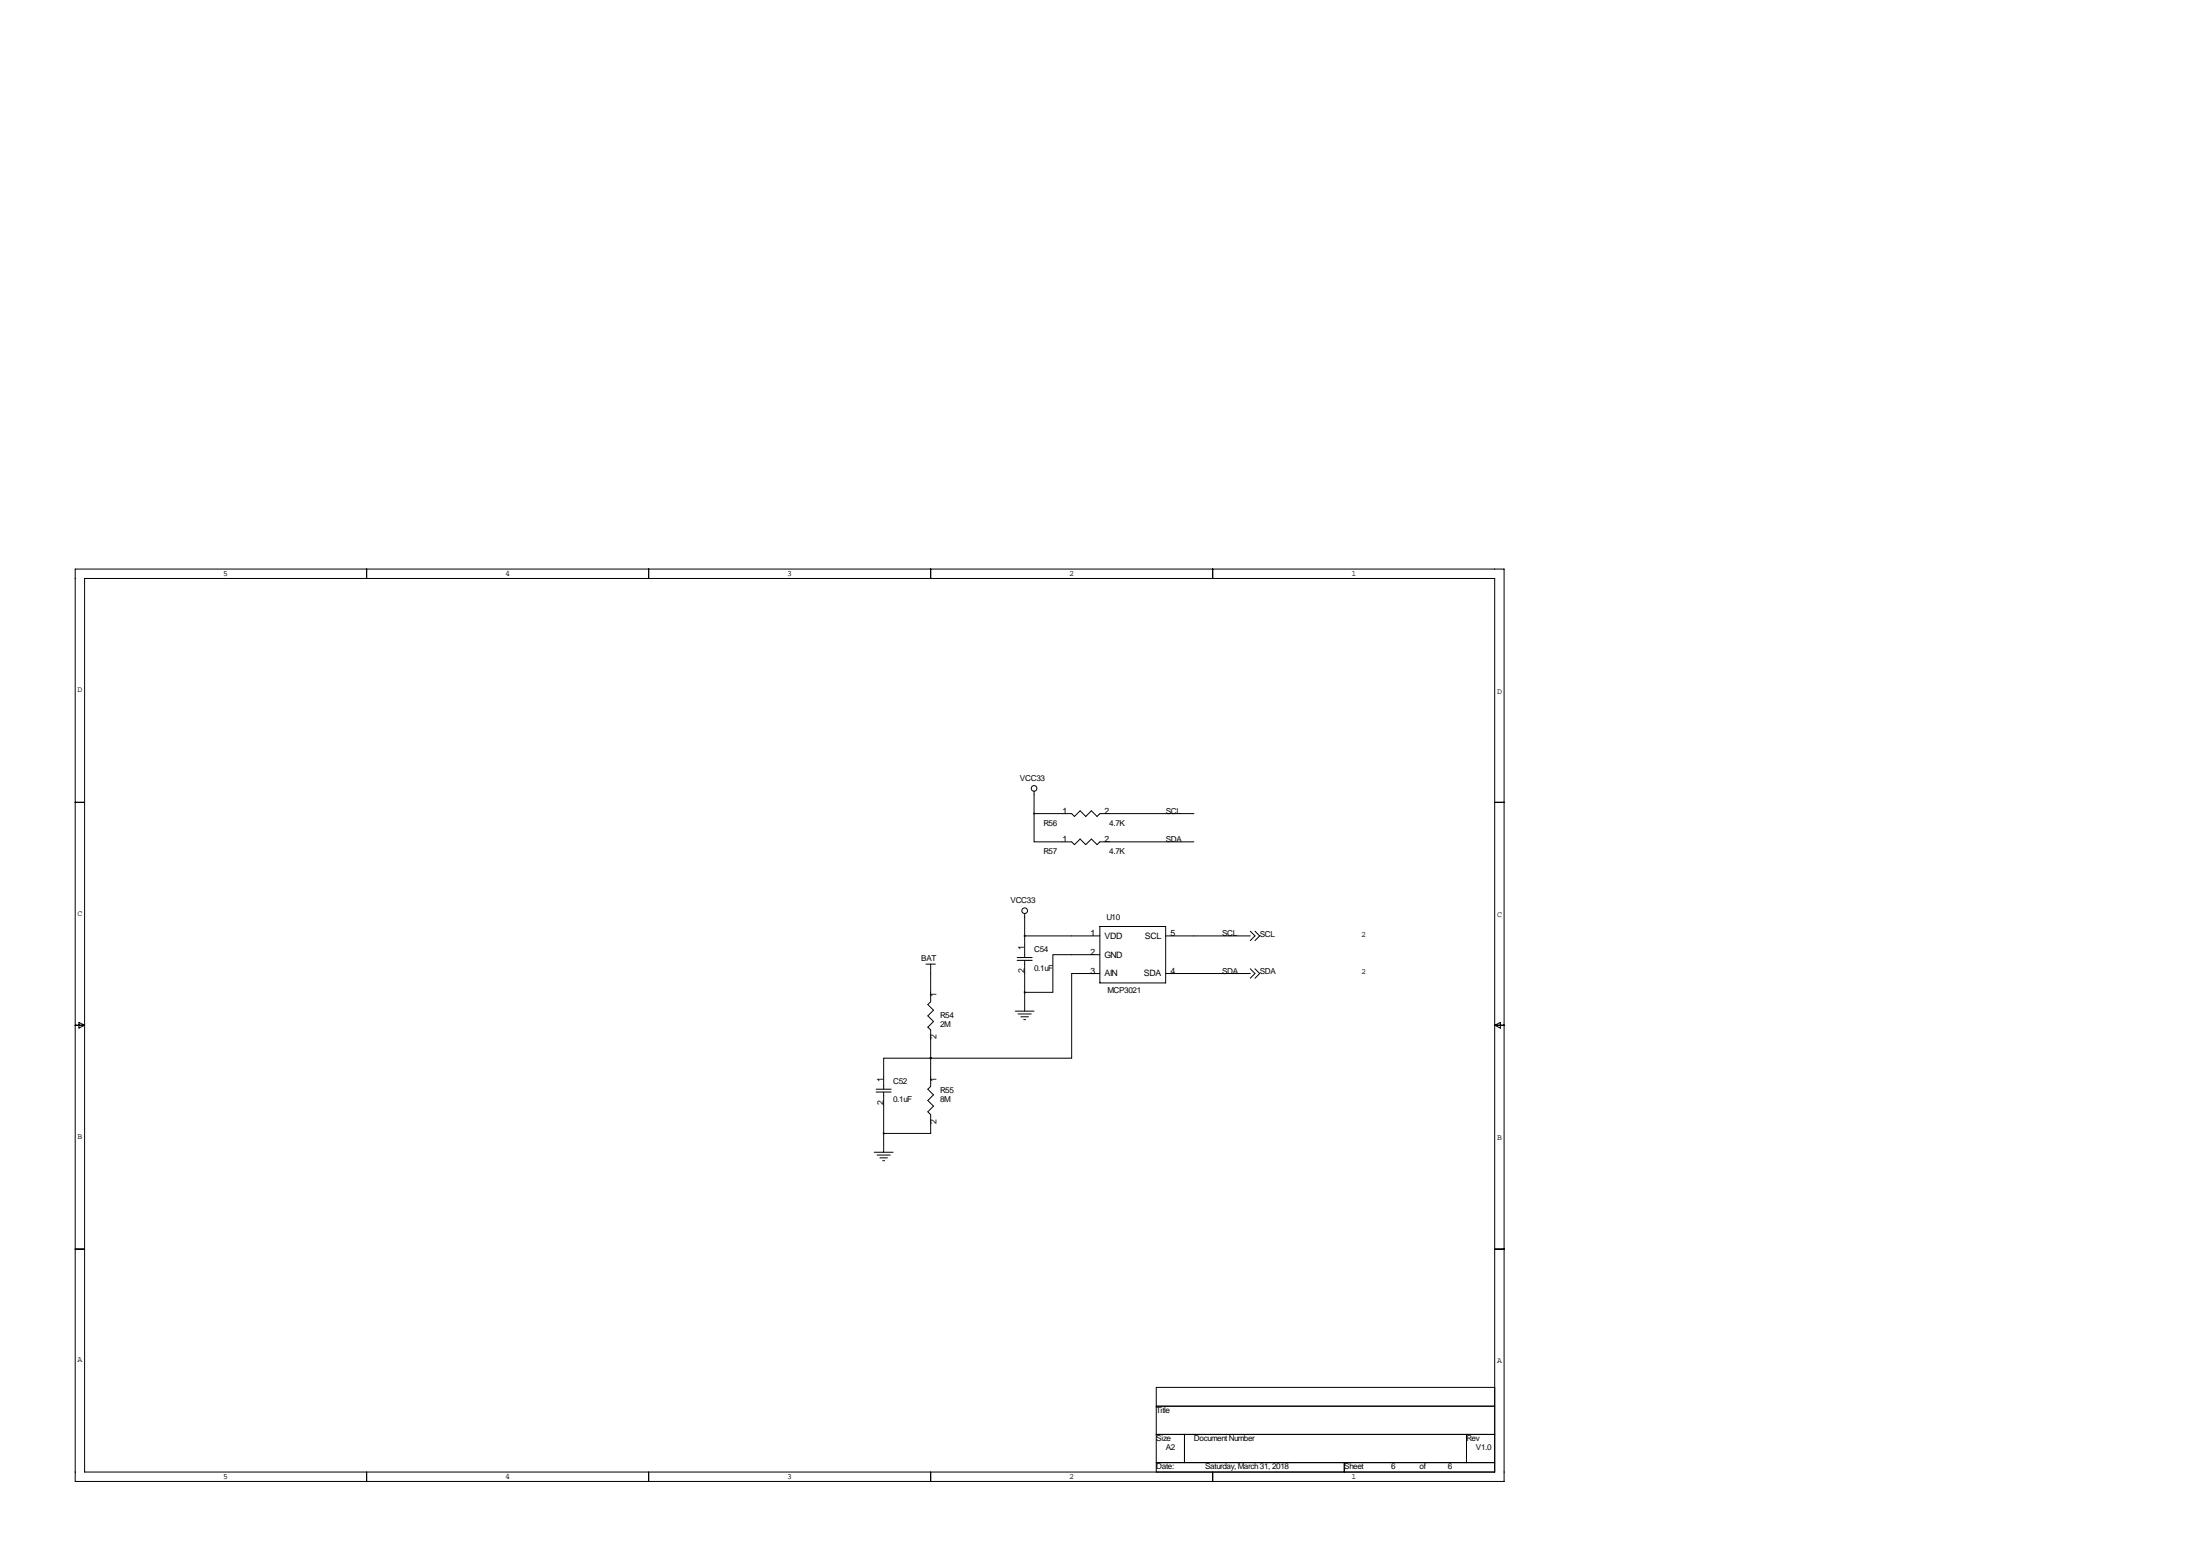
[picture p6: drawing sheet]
<svg xmlns="http://www.w3.org/2000/svg" width="594mm" height="419mm" viewBox="0 0 594 419" stroke-linecap="round" stroke-linejoin="round" font-family="sans-serif">
<g fill="none" stroke="#000" stroke-width=".27">
<path d="M20.3 153.7h386.1v246.3h-386.1zM22.9 156.2h381v241.3h-381zM99.1 153.7v2.5M175.3 153.7v2.5M251.5 153.7v2.5M327.7 153.7v2.5M20.3 216.7h2.6M279.4 219.7v7.6h10.2l.7 .8 1.5-1.5 1.6 1.5 1.5-1.5 1.5 1.5 .8-.8h25.4M279.4 219.7h10.2l.7 .8 1.5-1.6 1.6 1.6 1.5-1.6 1.5 1.6 .8-.8h25.4M279.4 213.6v6.1M403.9 216.7h2.5M274.8 258.6h4.1"/>
<path d="M274.8 259.3h4.1M276.9 252.7h20.3M276.9 246.6v12M276.9 259.3v13.7M297.2 257.8h-12.7v10.2h-7.6M297.2 250.2h17.8v15.2h-17.8zM315 252.7h22.8M337.8 251.5l1.3 1.2-1.3 1.3M339.1 251.5l1.3 1.2-1.3 1.3M20.3 276.9h2.6M21.3 276.1l1.6 .8-1.6 .7zM250.2 260.4h2.5"/>
<path d="M251.5 260.4v10.1l-.8 .8 1.5 1.5-1.5 1.5 1.5 1.5-1.5 1.6 .8 .7v15.3l-.8 .7 1.5 1.6-1.5 1.5 1.5 1.5-1.5 1.5 .8 .8v5.1h-12.7M274.3 273h5.1M275.1 273.8h3.5M275.8 274.6h2.1M276.6 275.3h.5M297.2 262.9h-7.6v22.9h-38.1M315 262.9h22.8M337.8 261.6l1.3 1.3-1.3 1.3M339.1 261.6l1.3 1.3-1.3 1.3M403.9 276.9h2.5M403.9 276.9l1.5-.8v1.5zM236.7 294.1h4.1"/>
<path d="M236.7 294.9h4.1M238.8 294.9v16.2M251.5 285.8h-12.7v8.3M251.5 285.8h.1M236.2 311.1h5.1M237 311.9h3.5M237.7 312.7h2.1M238.5 313.4h.5M20.3 337.3h2.6M403.9 337.3h2.5M312.4 379.7h91.5M403.9 374.6h-91.5v22.9"/>
<path d="M99.1 397.5v2.5M175.3 397.5v2.5M251.5 397.5v2.5M312.4 387.3h91.5M312.4 395h91.5M320 387.3v7.7M327.7 397.5v2.5M363.2 395v2.5M396.2 387.3v7.7"/>
<circle cx="279.4" cy="212.9" r=".76"/>
<circle cx="276.9" cy="245.9" r=".76"/>
</g>
<path d="M251.4 285.8a.05 .05 0 0 0 .1 0 .05 .05 0 0 0-.1 0zM276.8 252.7a.05 .05 0 0 0 .1 0 .05 .05 0 0 0-.1 0zM276.8 268a.05 .05 0 0 0 .1 0 .05 .05 0 0 0-.1 0zM238.7 306.1a.05 .05 0 0 0 .1 0 .05 .05 0 0 0-.1 0zM251.4 285.8a.05 .05 0 0 0 .1 0 .05 .05 0 0 0-.1 0z" fill="#000" stroke="#000" stroke-width=".51"/>
<g font-size="2.4">
<text x="287.1" y="219.7">1</text>
<text x="298.5" y="219.7">2</text>
<text x="287.1" y="227.3">1</text>
<text x="298.5" y="227.3">2</text>
<text x="276.9" y="256.5" transform="rotate(-90 276.9 256.5)">1</text>
<text x="294.7" y="252.7">1</text>
<text x="294.7" y="257.8">2</text>
<text x="298.5" y="253.5">VDD</text>
<text x="309.3" y="253.5">SCL</text>
<text x="316.2" y="252.7">5</text>
<text x="276.9" y="262.8" transform="rotate(-90 276.9 262.8)">2</text>
<text x="294.7" y="262.9">3</text>
<text x="298.5" y="258.6">GND</text>
<text x="298.5" y="263.7">AIN</text>
<text x="309.1" y="263.7">SDA</text>
<text x="316.2" y="262.9">4</text>
<text x="253" y="269.2" transform="rotate(-90 253 269.2)">1</text>
<text x="253" y="280.6" transform="rotate(-90 253 280.6)">2</text>
<text x="238.8" y="292.1" transform="rotate(-90 238.8 292.1)">1</text>
<text x="253" y="292.1" transform="rotate(-90 253 292.1)">1</text>
<text x="238.8" y="298.4" transform="rotate(-90 238.8 298.4)">2</text>
<text x="253" y="303.5" transform="rotate(-90 253 303.5)">2</text>
</g>
<g font-size="2.2">
<text x="60.3" y="155.6">5</text>
<text x="136.5" y="155.6">4</text>
<text x="212.7" y="155.6">3</text>
<text x="288.9" y="155.6">2</text>
<text x="365.1" y="155.6">1</text>
<text x="21" y="186.8">D</text>
<text x="404.5" y="187.3">D</text>
<text x="275.6" y="210.8">VCC33</text>
<text x="315" y="219.7">SCL</text>
<text x="281.9" y="223">R56</text>
<text x="299.7" y="223">4.7K</text>
<text x="315" y="227.3">SDA</text>
<text x="281.9" y="230.6">R57</text>
<text x="299.7" y="230.6">4.7K</text>
<text x="273.1" y="243.8">VCC33</text>
<text x="21" y="247.3">C</text>
<text x="299" y="248.4">U10</text>
<text x="404.5" y="247.5">C</text>
<text x="279.4" y="257">C54</text>
<text x="330.2" y="252.7">SCL</text>
<text x="340.4" y="253">SCL</text>
<text x="367.8" y="253">2</text>
<text x="248.9" y="259.6">BAT</text>
<text x="279.4" y="262.1">0.1uF</text>
<text x="330.2" y="262.9">SDA</text>
<text x="340.4" y="263.1">SDA</text>
<text x="367.8" y="263.1">2</text>
<text x="299.2" y="268.2">MCP3021</text>
<text x="254" y="274.8">R54</text>
<text x="254" y="277.4">2M</text>
<text x="241.3" y="292.6">C52</text>
<text x="241.3" y="297.7">0.1uF</text>
<text x="254" y="295.1">R55</text>
<text x="254" y="297.7">8M</text>
<text x="21" y="307.5">B</text>
<text x="404.5" y="308">B</text>
<text x="21" y="367.9">A</text>
<text x="404.5" y="368.2">A</text>
<text x="312.4" y="381.5">Title</text>
<text x="312.4" y="389.1">Size</text>
<text x="322.6" y="389.1">Document Number</text>
<text x="396.2" y="389.1">Rev</text>
<text x="315" y="391.7">A2</text>
<text x="398.8" y="391.7">V1.0</text>
<text x="60.3" y="399.4">5</text>
<text x="136.5" y="399.4">4</text>
<text x="212.7" y="399.4">3</text>
<text x="288.9" y="399.4">2</text>
<text x="312.4" y="396.7">Date:</text>
<text x="325.6" y="396.7">Saturday, March 31, 2018</text>
<text x="363.2" y="396.7">Sheet</text>
<text x="365.1" y="399.4">1</text>
<text x="375.9" y="396.7">6</text>
<text x="383.5" y="396.7">of</text>
<text x="391.2" y="396.7">6</text>
</g>
</svg>
